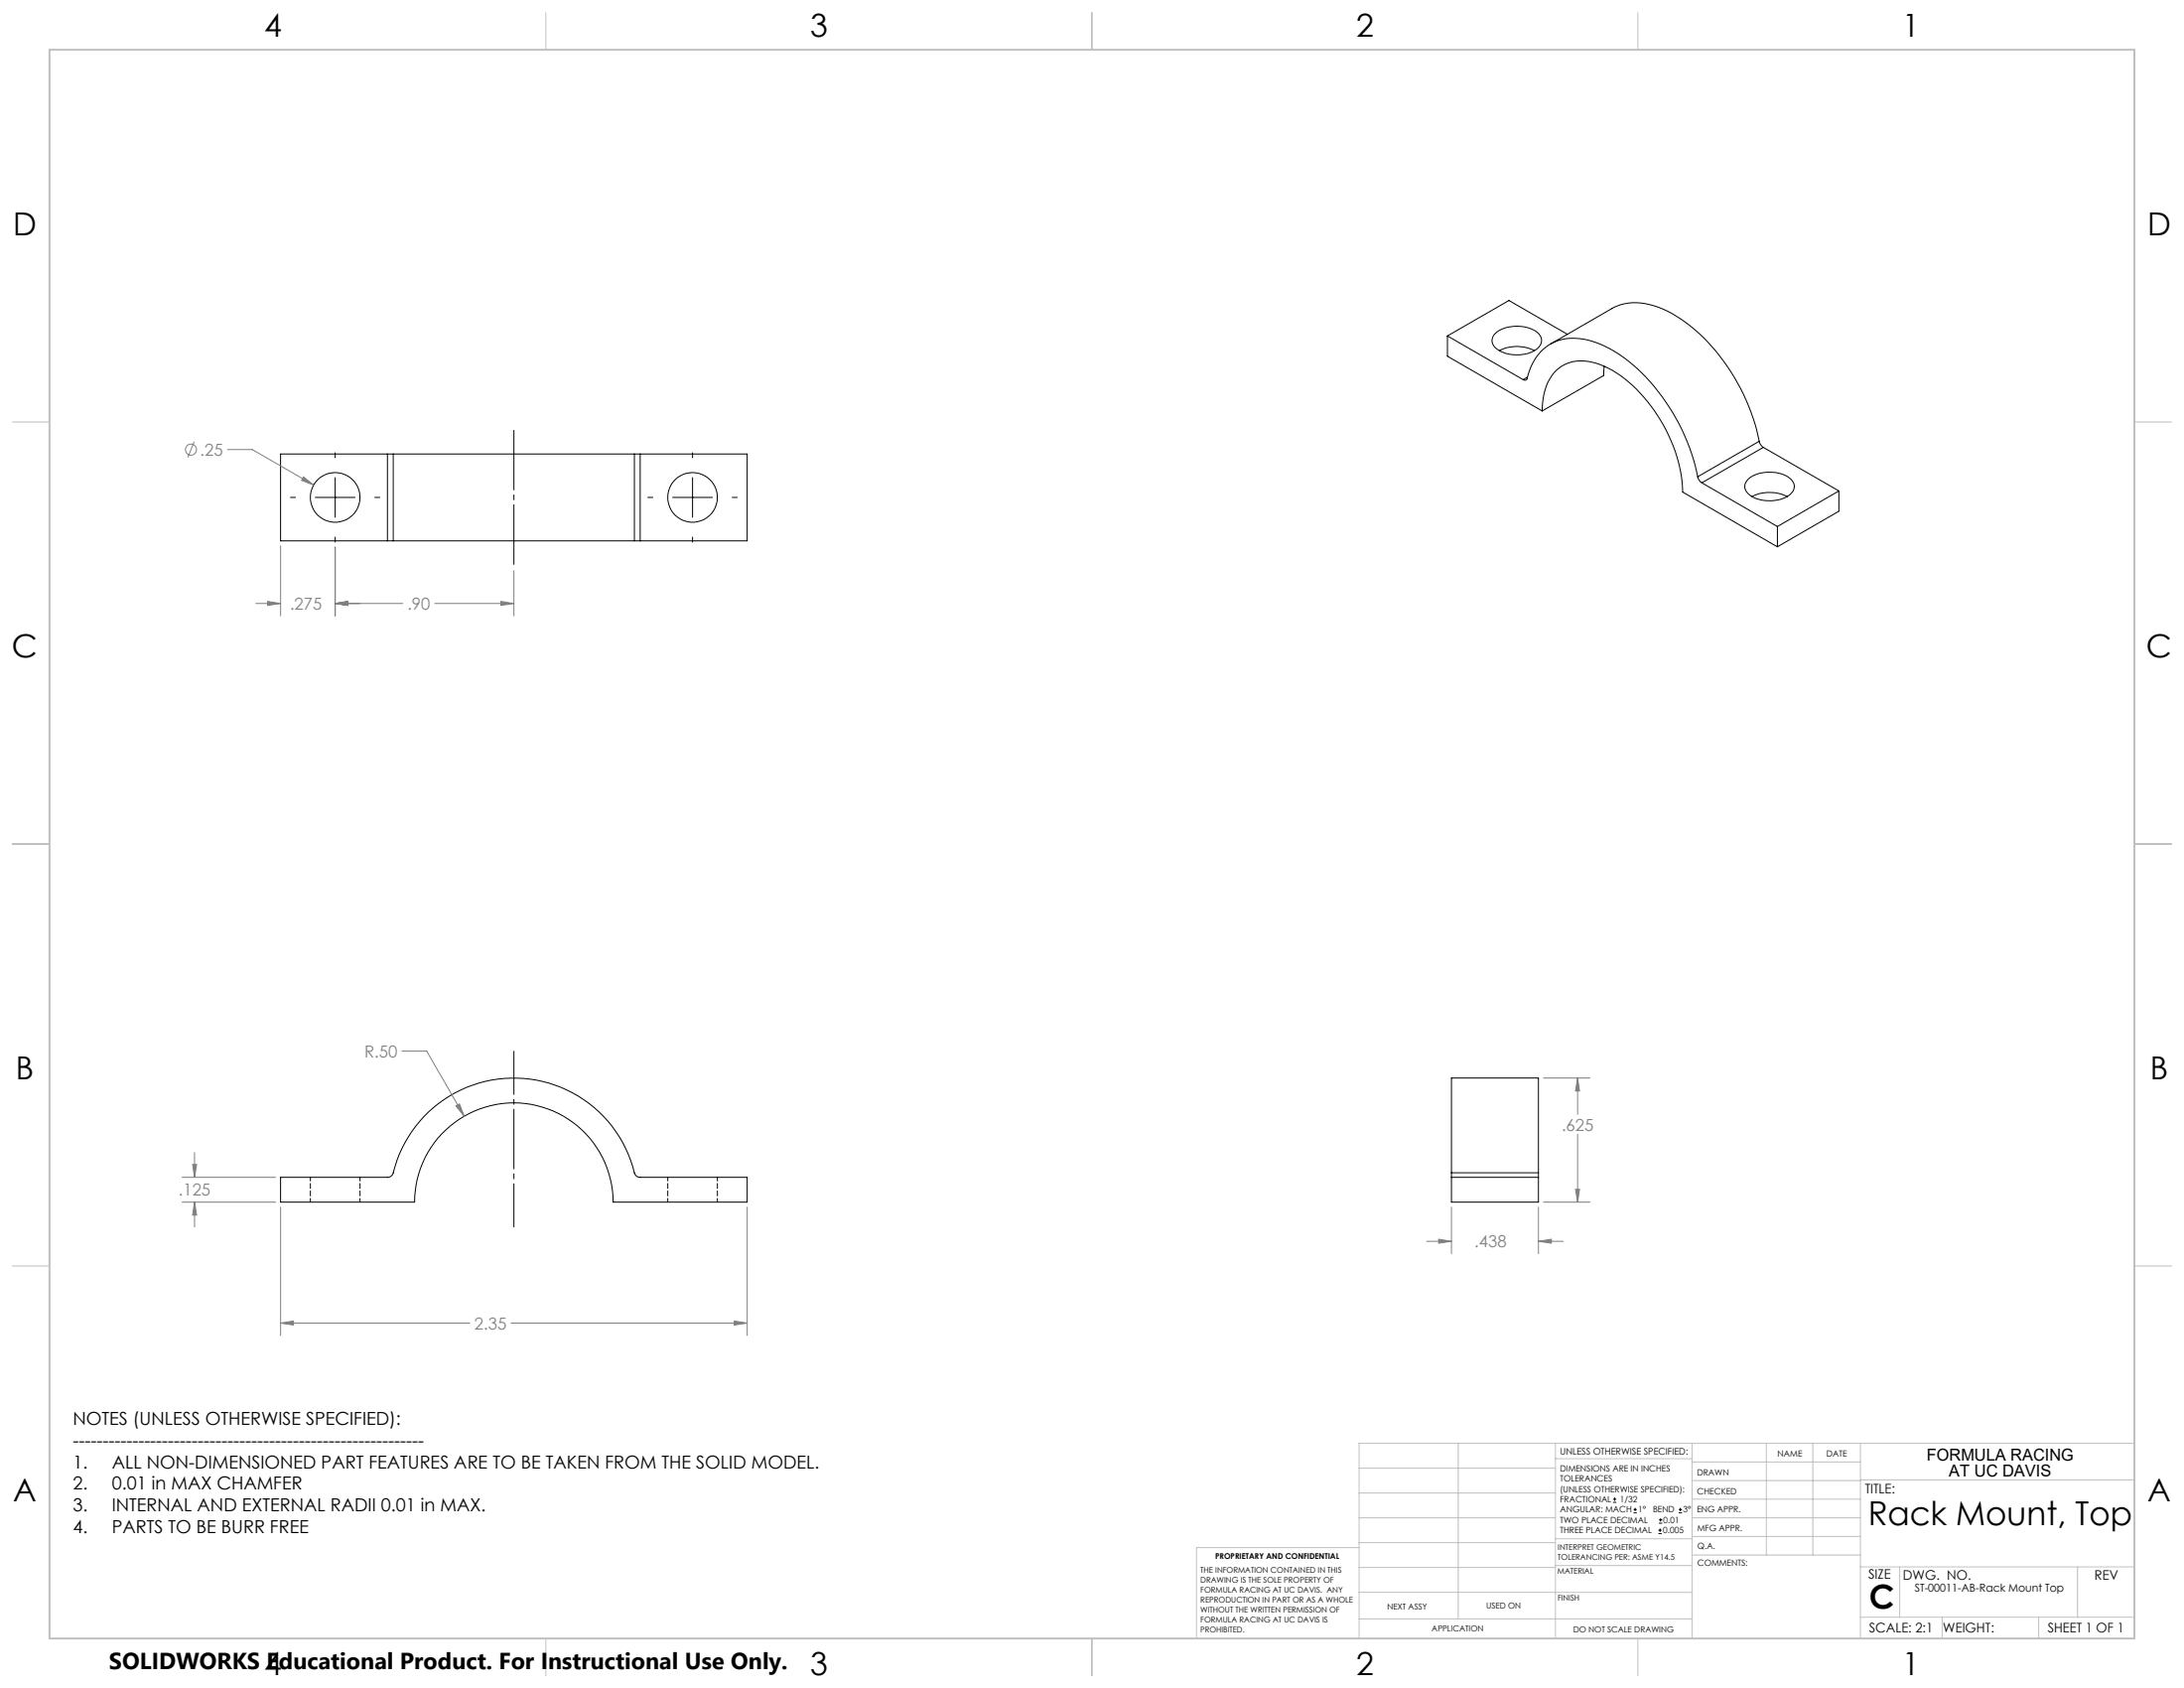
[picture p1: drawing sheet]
<svg xmlns="http://www.w3.org/2000/svg" width="559mm" height="432mm" viewBox="0 0 559 432" stroke-linecap="round" stroke-linejoin="round" font-family="sans-serif">
<g fill="none" stroke="#000" stroke-width=".25">
<path d="M370.3 85.9v5.2l24.3 14M370.3 85.9l19.4 11.2M382.3 85.5a9 9 0 0 1 11.4-.1 2.65 2.65 0 0 1-1.1 4.3 9.4 9.4 0 0 1-10.1-.8 2.35 2.35 0 0 1-.2-3.4zM383.6 89.7a9.7 9.7 0 0 1 9 0M389.7 97.1a.63 .63 0 0 0 1-.3 12.2 12.2 0 0 1 10.2-10.2 21.2 21.2 0 0 1 14.6 4.9 51.7 51.7 0 0 1 18.9 30.5M390.8 96.5l-1.1 .6M396.7 88l15.7-9.1a13.6 13.6 0 0 1 11.8-.3 40.4 40.4 0 0 1 18.6 16.5 52.1 52.1 0 0 1 7.3 17.8M401 85.5l-14.9-8.6-15.8 9M410.5 93.7l-.2 2.4-15.7 9M85.8 115.8v1.3M99.1 116.1h1.5M99.1 116.1h-27.3v22.3h27.3"/>
<path d="M99.1 116.1v22.3M100.6 116.1h61.7M100.6 116.1v22.3M162.3 116.1h1.5M162.3 116.1v22.3M163.8 116.1h27.4v22.3h-27.4M163.8 116.1v22.3M177.2 115.8v1.3M394.6 105.1a13.5 13.5 0 0 1 4.2-10.9 10.6 10.6 0 0 1 10.6-.9 33.1 33.1 0 0 1 15.5 14.2 37.4 37.4 0 0 1 5.6 18.4l24.3 14M450.1 112.9l.5 1.1 .6 .4M450.1 112.9l-15.7 9.1M451.2 114.4l-15.8 9.1"/>
<path d="M451.2 114.4l19.3 11.2M74.3 127.2h1.3M80.7 127.2h10.1M85.8 122.2v10.1M85.8 137.4v1.3M95.9 127.2h1.3M99.1 138.4h1.5M100.6 138.4h61.7M162.3 138.4h1.5M165.8 127.2h1.2M172.1 127.2h10.2M177.2 122.2v10.1"/>
<path d="M177.2 137.4v1.3M187.4 127.2h1.2M434.4 122a2.34 2.34 0 0 0 1 1.5M435.4 123.5l19.4 11.2M447.4 122.5a9.2 9.2 0 0 1 10.9 .2 2.62 2.62 0 0 1-1.1 4.3 9.4 9.4 0 0 1-10-.8 2.38 2.38 0 0 1 .2-3.7zM448.3 127a10 10 0 0 1 8.9 0M454.8 134.7v5.2M470.5 125.6l-15.7 9.1M470.5 125.6v5.2l-15.7 9.1M71.8 301.2h27.3a1.48 1.48 0 0 0 1.5-1.2 31.8 31.8 0 0 1 31.1-24.2 31.8 31.8 0 0 1 30.8 24.7l.3 .3 .7 .4h27.7v6.3h-34.3a25.4 25.4 0 0 0-25.4-25.4 25.4 25.4 0 0 0-25.4 25.4h-34.3zM371.4 300v1.2M371.4 300v-24.2h22.2v24.2"/>
<path d="M371.4 301.2h22.2M371.4 301.2v6.3h22.2v-6.3M371.4 300h22.2M393.6 300v1.2M412.7 384.3h.9M412.7 383.5h.9M413.1 383.1v.8M418 387h.8M418 386.2h.8M418.4 385.7v.9M424.3 392.3h.9M424.3 391.4h.9"/>
<path d="M424.5 389.6h.8M424.5 388.8h.8M424.7 391v.9M424.9 388.4v.8M429.5 387h.9M429.5 386.2h.9M429.9 385.7v.9"/>
<circle cx="85.8" cy="127.2" r="6.4"/>
<circle cx="177.2" cy="127.2" r="6.4"/>
</g>
<path d="M79.4 301.2v6.3M92.1 307.5v-6.3M170.9 301.2v6.3M183.6 307.5v-6.3" fill="none" stroke="#000" stroke-width=".25" stroke-dasharray="1.3 .6" stroke-dashoffset=".3"/>
<g fill="none" stroke="#808080" stroke-width=".25">
<path d="M49.7 113l-1.7 4M58.2 115h6.4l15.7 9.1M71.8 139.6v18M77.6 122l2.7 2.1-3.1-1.2zM85.8 139.9v17.7M65.4 154.4h6.4M68.5 153.8l3.3 .6-3.3 .5zM85.8 154.4l3.2-.6v1.1zM85.8 154.4h17.2M111.2 154.4h20.3M128.2 153.8l3.3 .6-3.3 .5zM131.5 146v11.6"/>
<path d="M102.8 268.9h6.4l9.6 16.6M394.9 275.8h11.9M403.6 275.8l.5 3.3h-1zM403.6 275.8v9.3M49.3 297.9h1l-.5 3.3zM49.8 294.8v6.4M116.7 282.9l.8-.5 1.3 3.1zM403.6 290.1v17.4M46.6 301.2h23.9M46.6 307.5h23.9M49.8 307.5l.5 3.3h-1zM49.8 307.5v6.4"/>
<path d="M71.8 308.8v32.8M191.2 308.8v32.8M365 317.5h6.4M368.1 317l3.3 .5-3.3 .5zM371.4 308.8v11.9M393.6 317.5l3.3-.5v1zM393.6 308.8v11.9M393.6 317.5h6.4M394.9 307.5h11.9M403.1 304.2h1l-.5 3.3zM71.8 338.5l3.3-.6v1zM71.8 338.5h48.4"/>
<path d="M130.7 338.5h60.5M187.9 337.9l3.3 .6-3.3 .4z"/>
<circle cx="48.9" cy="115" r="1.41"/>
</g>
<path d="M131.5 268.9v45" fill="none" stroke="#000" stroke-width=".25" stroke-dasharray="15.2 1.3 1.3 1.3" stroke-dashoffset="4.2"/>
<path d="M131.5 109.7v35" fill="none" stroke="#000" stroke-width=".25" stroke-dasharray="15.2 1.3 1.3 1.3" stroke-dashoffset="-.3"/>
<g fill="none" stroke="#c0c0c0" stroke-width=".25">
<path d="M139.7 3.2v9.5M279.4 3.2v9.5M419.1 3.2v9.5M3.1 107.9h9.6M546.1 107.9h9.5M3.1 215.9h9.6M546.1 215.9h9.5M3.1 323.8h9.6M546.1 323.8h9.5M347.7 375.6h50.3M373.1 369.2v44.9M398 369.2v49.9"/>
<path d="M398 373.1h34.9M432.9 369.2v49.9M432.9 378.7h43.1M432.9 374h43.1M451.9 369.2v28.6M463.8 369.2v28.6M476 369.2v49.9M476 378.6h70.1M546.1 369.2h-198.4v49.9M347.7 394.6h50.3M347.7 388.3h50.3M347.7 381.9h50.3"/>
<path d="M347.7 395.9h-41.6v23.2M398 393.6h35M432.9 383.5h43.1M432.9 388.3h43.1M432.9 393h43.1M433 397.8h43M139.7 419.1v9.6M279.4 419.1v9.6M347.7 414.1h85.2M347.7 401h50.3M347.7 407.3h50.3M398 407.4h34.9"/>
<path d="M398 400.5h35M419.1 419.1v9.6M476 413.7h70.1M476 400.8h70.1M486.1 400.8v12.9M496.9 413.7v5.4M521.6 413.7v5.4M531.6 400.8v12.9"/>
</g>
<path d="M12.7 12.7h533.4v406.4h-533.4z" fill="none" stroke="#c0c0c0" stroke-width=".5"/>
<path d="M116.7 282.9l2.1 2.6-1.3-3.1zM49.3 297.9h1l-.5 3.3zM49.8 307.5l.5 3.3h-1zM71.8 338.5l3.3-.6v1zM187.9 337.9l3.3 .6-3.3 .4zM85.8 154.4l3.2-.6v1.1zM128.2 153.8l3.3 .6-3.3 .5zM85.8 154.4l3.2-.6v1.1zM68.5 153.8l3.3 .6-3.3 .5zM77.6 122l-.4 .9 3.1 1.2zM393.6 317.5l3.3-.5v1zM368.1 317l3.3 .5-3.3 .5zM403.6 275.8l.5 3.3h-1zM403.1 304.2h1l-.5 3.3z" fill="#808080"/>
<g font-size="8.5">
<text x="478" y="390.1">Rack Mount, Top</text>
<text x="478.3" y="411.4">C</text>
</g>
<g font-size="8.1">
<text x="67.6" y="9.3">4</text>
<text x="207.3" y="9.3">3</text>
<text x="347" y="9.3">2</text>
<text x="486.7" y="9.3">1</text>
<text x="3.3" y="60.1">D</text>
<text x="549.4" y="60.1">D</text>
<text x="3" y="168">C</text>
<text x="549.1" y="168">C</text>
<text x="4" y="276">B</text>
<text x="550.1" y="276">B</text>
<text x="3.3" y="383.9">A</text>
<text x="549.4" y="383.9">A</text>
<text x="67.6" y="428.4">4</text>
<text x="207.3" y="428.4">3</text>
<text x="347" y="428.4">2</text>
<text x="486.7" y="428.4">1</text>
</g>
<text font-size="5.9" x="27.9" y="427">SOLIDWORKS Educational Product. For Instructional Use Only.</text>
<g font-size="4.6">
<text x="18.6" y="364.4">NOTES (UNLESS OTHERWISE SPECIFIED):</text>
<text x="18.6" y="370">-----------------------------------------------------------</text>
<text x="18.6" y="375.5">1.</text>
<text x="28.7" y="375.5">ALL NON-DIMENSIONED PART FEATURES ARE TO BE TAKEN FROM THE SOLID MODEL.</text>
<text x="18.6" y="381.1">2.</text>
<text x="28.7" y="381.1">0.01 in MAX CHAMFER</text>
<text x="18.6" y="386.7">3.</text>
<text x="28.7" y="386.7">INTERNAL AND EXTERNAL RADII 0.01 in MAX.</text>
<text x="18.6" y="392.3">4.</text>
<text x="28.7" y="392.3">PARTS TO BE BURR FREE</text>
</g>
<g font-size="4.2" fill="#808080">
<text x="51.2" y="116.6">.25</text>
<text x="74.2" y="156">.275</text>
<text x="104.2" y="156">.90</text>
<text x="93.2" y="270.5">R.50</text>
<text x="399.6" y="289.2">.625</text>
<text x="45.7" y="305.8">.125</text>
<text x="377.3" y="319.1">.438</text>
<text x="121.4" y="340">2.35</text>
</g>
<g font-size="4.2">
<text x="493" y="373.5">FORMULA RACING</text>
<text x="498.7" y="377.8">AT UC DAVIS</text>
</g>
<g font-size="3.4">
<text x="477.2" y="381.9">TITLE:</text>
<text x="478.1" y="404">SIZE</text>
<text x="486.9" y="404">DWG. NO.</text>
<text x="535.9" y="404.1">REV</text>
<text x="478.2" y="417.6">SCALE: 2:1</text>
<text x="497.1" y="417.7">WEIGHT:</text>
<text x="523.9" y="417.6">SHEET 1 OF 1</text>
</g>
<text font-size="2.8" x="489.9" y="407.2">ST-00011-AB-Rack Mount Top</text>
<text font-size="2.4" x="399.2" y="372.1">UNLESS OTHERWISE SPECIFIED:</text>
<g font-size="2.2">
<text x="399.2" y="376.4">DIMENSIONS ARE IN INCHES</text>
<text x="434.2" y="377.3">DRAWN</text>
<text x="454.8" y="372.5">NAME</text>
<text x="467.3" y="372.6">DATE</text>
<text x="399.2" y="379">TOLERANCES</text>
<text x="399.2" y="381.7">(UNLESS OTHERWISE SPECIFIED):</text>
<text x="434.3" y="382.2">CHECKED</text>
<text x="399.2" y="389.6">TWO PLACE DECIMAL</text>
<text x="399.2" y="384.3">FRACTIONAL</text>
<text x="399.2" y="387">ANGULAR: MACH</text>
<text x="414.5" y="384.3">1/32</text>
<text x="419.1" y="387">1°</text>
<text x="422.9" y="387">BEND</text>
<text x="425.6" y="389.6">0.01</text>
<text x="430.6" y="387">3°</text>
<text x="434.2" y="386.9">ENG APPR.</text>
<text x="399.2" y="392.3">THREE PLACE DECIMAL</text>
<text x="425.5" y="392.3">0.005</text>
<text x="434.3" y="391.6">MFG APPR.</text>
<text x="434.3" y="396.3">Q.A.</text>
<text x="434.3" y="400.5">COMMENTS:</text>
</g>
<g font-size="2.1">
<text x="354.9" y="411.6">NEXT ASSY</text>
<text x="380.3" y="411.6">USED ON</text>
<text x="366.3" y="417.4">APPLICATION</text>
<text x="402.5" y="417.5">DO NOT SCALE DRAWING</text>
</g>
<g font-size="2">
<text x="310.9" y="398.8">PROPRIETARY AND CONFIDENTIAL</text>
<text x="398.6" y="396.5">INTERPRET GEOMETRIC</text>
<text x="398.6" y="399">TOLERANCING PER: ASME Y14.5</text>
<text x="307.2" y="402.4">THE INFORMATION CONTAINED IN THIS</text>
<text x="307.2" y="404.9">DRAWING IS THE SOLE PROPERTY OF</text>
<text x="307.2" y="407.5">FORMULA RACING AT UC DAVIS. ANY</text>
<text x="398.5" y="402.6">MATERIAL</text>
<text x="307.2" y="410">REPRODUCTION IN PART OR AS A WHOLE</text>
<text x="307.2" y="412.5">WITHOUT THE WRITTEN PERMISSION OF</text>
<text x="398.5" y="409.4">FINISH</text>
<text x="307.2" y="415">FORMULA RACING AT UC DAVIS IS</text>
<text x="307.2" y="417.6">PROHIBITED.</text>
</g>
</svg>
